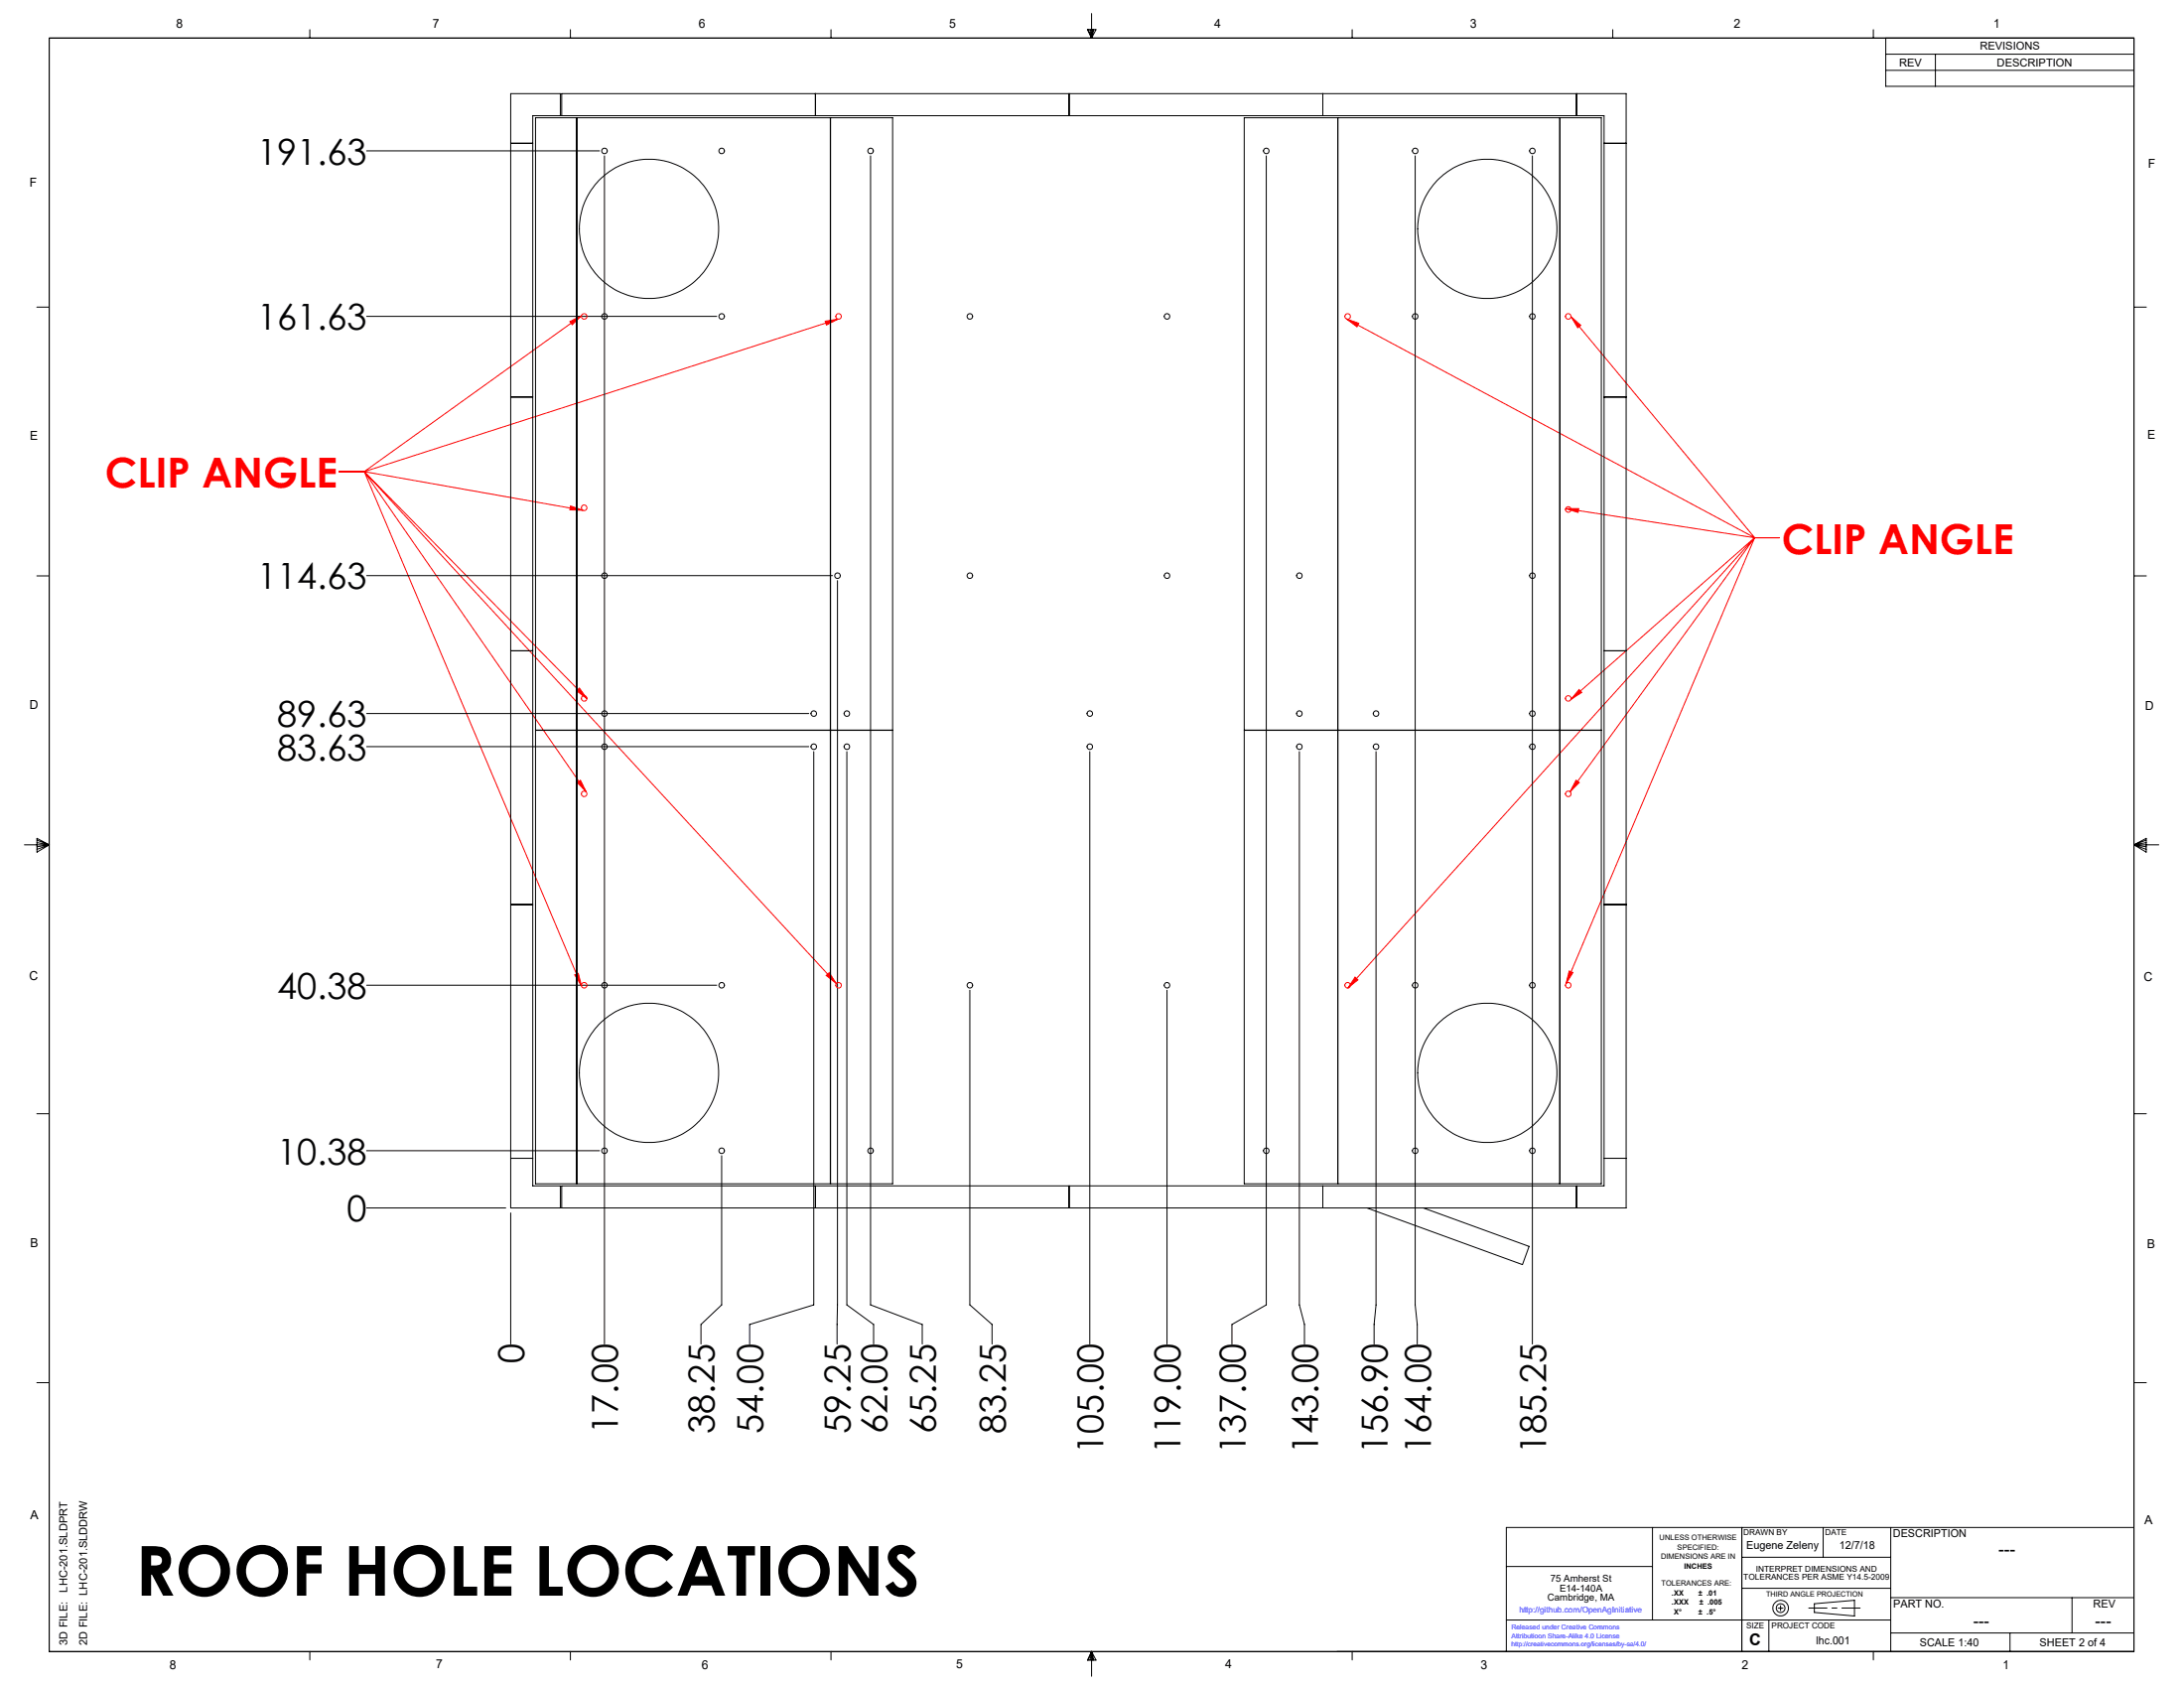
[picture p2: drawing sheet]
<svg xmlns="http://www.w3.org/2000/svg" width="559mm" height="432mm" viewBox="0 0 559 432" stroke-linecap="round" stroke-linejoin="round" font-family="sans-serif">
<g fill="none" stroke="#f00" stroke-width=".25">
<path d="M145.8 82.3l3-1.5-2.4 2.3zM148.8 80.8l-55.6 39.8M211.1 82.2l3.3-.6-2.9 1.5zM214.4 81.6l-121.2 39M344.5 81.6l3.2 1.1-.5 .9zM344.5 81.6l104.4 55.9M402 81l2.5 2.2-.8 .7zM402 81l46.9 56.5M86.9 120.6h6.3M93.2 120.6l55.6 131.6M93.2 120.6l56.8 82M93.2 120.6l57 58.1"/>
<path d="M93.2 120.6l55.9 9.9M93.2 120.6l120.8 131M146 129.4l3.1 1.1-3.3-.1zM400.6 130.1l48.3 7.4M400.6 130.1h3.3l-.1 1zM448.9 137.5h6.4M448.9 137.5l-47 41.4M448.9 137.5l-47.2 65.1M448.9 137.5l-104 115.2M448.9 137.5l-48.2 114.1M147.5 176.7l.7-.7 2 2.7zM404 176.4l.7 .7-2.8 1.8z"/>
<path d="M403.3 199.6l.8 .6-2.4 2.4zM147.7 200.2l.8-.6 1.5 3zM147 249.4l1-.4 .8 3.2zM211.4 249.5l.8-.7 1.8 2.8zM346.7 249.9l.8 .7-2.6 2.1zM401.5 248.4l.9 .4-1.7 2.8z"/>
</g>
<g fill="none" stroke="#000" stroke-width=".25">
<path d="M12.6 9.7h533.4v412.8h-533.4zM79.3 7.6v2.1M145.9 7.6v2.1M212.6 7.6v2.1M278.2 7.6h2.2l-1.1 2.1zM278.4 7.6l.9 2.1M278.9 7.6l.4 2.1M279.3 3.5v6.2M279.6 7.6l-.3 2.1M279.9 7.6l-.6 2.1M346 7.6v2.1M412.6 7.6v2.1"/>
<path d="M479.3 7.6v2.1M482.5 9.7v12.4h63.5M482.5 18h63.5M482.5 13.9h63.5M495.2 13.9v8.2M93.8 38.6h59.6M154.7 39.9v303.9M222.7 39.9v293.9l13.3 5v5M324 39.9v293.9l-8.8 5v5M362.1 39.9v293.9l.5 5v5M392.1 39.9v303.9M9.4 78.6h3.2"/>
<path d="M546 78.6h3.2M93.8 80.9h89.6M9.4 147.3h3.2M93.8 147.2h119.2M214.3 148.5l-.1 195.3M546 147.3h3.2M93.8 191h113.1M93.8 182.5h113.1M208.2 192.3v141.5l-16.4 5v5M216.7 192.3v141.5l6.8 5v5M278.8 192.3v151.5M332.5 192.3v141.5l1.3 5v5"/>
<path d="M352.1 192.3v141.5l-.5 5v5M6.2 216.1h6.4M9.5 214.5l3.1 1.6-3.1 1.9zM9.5 214.9l3.1 1.2M9.5 215.5l3.1 .6M12.6 216.1l-3.1 1.2M12.6 216.1l-3.1 .5M546 216.1h6.3M546 216.1l3.1 .5M546 216.1l3.1 1.2M546 216.1l3.1-1.6v3.5zM549.1 215.5l-3.1 .6"/>
<path d="M549.1 214.9l-3.1 1.2M93.8 252h89.6M248.1 253.3v80.5l5.7 5v5M298.6 253.3v90.5M9.4 284.9h3.2M93.8 294.4h59.6M184.6 295.6v38.2l-5.2 5v5M546 284.9h3.2M93.8 309h35.6M130.7 310.3v33.5M9.4 353.7h3.2M546 353.7h3.2"/>
<path d="M422.8 390.7v23.7M445.7 390.7v31.8M445.7 398.4h38.1M466.5 390.7v7.7M483.8 390.7v31.8M546 390.7h-160.6v31.8M385.4 400.7h37.4M385.4 414.4h98.4M445.7 406.3h38.1M452.6 414.4v8.1M454.9 411.4h1.3M455.6 410.7v1.3"/>
<path d="M464.2 410.2l10.3-.8v4l-10.3-.9zM483.8 408.7h62.2M483.8 417.7h62.2M514.3 417.7v4.8M530.2 408.7v9M79.3 422.5v2.1M145.9 422.5v2.1M212.6 422.5v2.1M279.3 422.5v6.3M279.3 422.5l1.1 2.2h-2.2zM279.3 422.5l.6 2.2M279.3 422.5l-.9 2.2"/>
<path d="M279.3 422.5l-.4 2.2M279.3 422.5l.3 2.2M346 422.5v2.1M479.3 422.5v2.1"/>
<circle cx="455.6" cy="411.4" r="1.13"/>
<circle cx="455.6" cy="411.4" r="2.01"/>
</g>
<path d="M462.8 411.3h13.1" fill="none" stroke="#000" stroke-width=".25" stroke-dasharray="15.2 1.3 1.3 1.3" stroke-dashoffset="10.6"/>
<path d="M147 249.4l1-.4 .8 3.2zM147.7 200.2l.8-.6 1.5 3zM147.5 176.7l.7-.7 2 2.7zM146 129.4l3.1 1.1-3.3-.1zM145.8 82.3l3-1.5-2.4 2.3zM211.4 249.5l.8-.7 1.8 2.8zM211.1 82.2l3.3-.6-2.9 1.5zM402 81l2.5 2.2-.8 .7zM344.5 81.6l3.2 1.1-.5 .9zM400.6 130.1h3.3l-.1 1zM404 176.4l.7 .7-2.8 1.8zM403.3 199.6l.8 .6-2.4 2.4zM346.7 249.9l.8 .7-2.6 2.1zM401.5 248.4l.9 .4-1.7 2.8z" fill="#f00"/>
<g fill="none" stroke="#000" stroke-width=".25">
<path d="M130.7 24h12.7v5.6h-7.1v273.8h7.1v5.6h-12.7zM130.7 36.7h5.6M137 30.1h10.5v156.7h-10.5zM143.7 24h272.4v285h-272.4v-5.6h266.7v-273.8h-266.7zM147.6 30.1h64.8v156.7h-64.8zM208.6 24v5.6M212.5 30.1h15.9v156.7h-15.9zM273.5 24v5.6M318.3 30.1h24v156.7h-24zM338.5 24v5.6M342.3 30.1h56.8v156.7h-56.8zM399.1 30.1h10.6v156.7h-10.6z"/>
<path d="M403.4 24v5.6M410.4 36.7h5.7M130.7 101.6h5.6M410.4 101.6h5.7M130.7 166.5h5.6M410.4 166.5h5.7M137 186.8h10.5v116h-10.5zM147.6 186.8h64.8v116h-64.8zM212.5 186.8h15.9v116h-15.9zM318.3 186.8h24v116h-24zM342.3 186.8h56.8v116h-56.8zM399.1 186.8h10.6v116h-10.6z"/>
<path d="M130.7 231.4h5.6M410.4 231.4h5.7M130.7 296.3h5.6M410.4 296.3h5.7M208.6 303.4v5.6M273.5 303.4v5.6M338.5 303.4v5.6M349.7 309l39.8 14.5 1.7-4.7-27-9.8M403.4 303.4v5.6"/>
<circle cx="154.7" cy="38.6" r=".71"/>
<circle cx="184.6" cy="38.6" r=".71"/>
<circle cx="222.7" cy="38.6" r=".71"/>
<circle cx="324" cy="38.6" r=".71"/>
<circle cx="362.1" cy="38.6" r=".71"/>
<circle cx="392.1" cy="38.6" r=".71"/>
<circle cx="166.1" cy="58.6" r="17.8"/>
<circle cx="380.5" cy="58.6" r="17.8"/>
<circle cx="154.7" cy="80.9" r=".71"/>
<circle cx="184.6" cy="80.9" r=".71"/>
<circle cx="248.1" cy="80.9" r=".71"/>
<circle cx="298.6" cy="80.9" r=".71"/>
<circle cx="362.1" cy="80.9" r=".71"/>
<circle cx="392.1" cy="80.9" r=".71"/>
<circle cx="154.7" cy="147.3" r=".71"/>
<circle cx="214.3" cy="147.3" r=".71"/>
<circle cx="248.1" cy="147.3" r=".71"/>
<circle cx="298.6" cy="147.3" r=".71"/>
<circle cx="332.5" cy="147.3" r=".71"/>
<circle cx="392.1" cy="147.3" r=".71"/>
<circle cx="154.7" cy="191" r=".71"/>
<circle cx="154.7" cy="182.5" r=".71"/>
<circle cx="208.2" cy="182.5" r=".71"/>
<circle cx="208.2" cy="191" r=".71"/>
<circle cx="216.7" cy="191" r=".71"/>
<circle cx="216.7" cy="182.5" r=".71"/>
<circle cx="278.8" cy="191" r=".71"/>
<circle cx="278.8" cy="182.5" r=".71"/>
<circle cx="332.5" cy="191" r=".71"/>
<circle cx="332.5" cy="182.5" r=".71"/>
<circle cx="352.1" cy="191" r=".71"/>
<circle cx="352.1" cy="182.5" r=".71"/>
<circle cx="392.1" cy="182.5" r=".71"/>
<circle cx="392.1" cy="191" r=".71"/>
<circle cx="154.7" cy="252" r=".71"/>
<circle cx="184.6" cy="252" r=".71"/>
<circle cx="248.1" cy="252" r=".71"/>
<circle cx="298.6" cy="252" r=".71"/>
<circle cx="362.1" cy="252" r=".71"/>
<circle cx="392.1" cy="252" r=".71"/>
<circle cx="166.1" cy="274.5" r="17.8"/>
<circle cx="380.5" cy="274.5" r="17.8"/>
<circle cx="154.7" cy="294.4" r=".71"/>
<circle cx="184.6" cy="294.4" r=".71"/>
<circle cx="222.7" cy="294.4" r=".71"/>
<circle cx="324" cy="294.4" r=".71"/>
<circle cx="362.1" cy="294.4" r=".71"/>
<circle cx="392.1" cy="294.4" r=".71"/>
</g>
<g fill="none" stroke="#f00" stroke-width=".25">
<circle cx="149.5" cy="81" r=".71"/>
<circle cx="214.6" cy="81" r=".71"/>
<circle cx="344.8" cy="81" r=".71"/>
<circle cx="401.3" cy="81" r=".71"/>
<circle cx="149.5" cy="129.9" r=".71"/>
<circle cx="401.3" cy="130.3" r=".71"/>
<circle cx="149.5" cy="178.7" r=".71"/>
<circle cx="401.3" cy="178.7" r=".71"/>
<circle cx="149.5" cy="203.1" r=".71"/>
<circle cx="401.3" cy="203.1" r=".71"/>
<circle cx="149.5" cy="252.1" r=".71"/>
<circle cx="214.6" cy="252.1" r=".71"/>
<circle cx="344.8" cy="252.1" r=".71"/>
<circle cx="401.3" cy="252.1" r=".71"/>
</g>
<text font-size="17.6" x="34.6" y="408.2">ROOF HOLE LOCATIONS</text>
<g font-size="10.6" fill="#f00">
<text x="26.9" y="124.8">CLIP ANGLE</text>
<text x="455.9" y="141.7">CLIP ANGLE</text>
</g>
<g font-size="9.2">
<text x="65.9" y="42.1">191.63</text>
<text x="65.9" y="84.4">161.63</text>
<text x="65.9" y="150.7">114.63</text>
<text x="70.9" y="186">89.63</text>
<text x="70.9" y="194.5">83.63</text>
<text x="70.9" y="255.5">40.38</text>
<text x="70.9" y="297.8">10.38</text>
<text x="88.7" y="312.5">0</text>
<text x="134.2" y="348.9" transform="rotate(-90 134.2 348.9)">0</text>
<text x="158.2" y="366.7" transform="rotate(-90 158.2 366.7)">17.00</text>
<text x="182.8" y="366.7" transform="rotate(-90 182.8 366.7)">38.25</text>
<text x="195.3" y="366.7" transform="rotate(-90 195.3 366.7)">54.00</text>
<text x="217.6" y="366.7" transform="rotate(-90 217.6 366.7)">59.25</text>
<text x="227" y="366.7" transform="rotate(-90 227 366.7)">62.00</text>
<text x="239.5" y="366.7" transform="rotate(-90 239.5 366.7)">65.25</text>
<text x="257.3" y="366.7" transform="rotate(-90 257.3 366.7)">83.25</text>
<text x="282.3" y="371.7" transform="rotate(-90 282.3 371.7)">105.00</text>
<text x="302.1" y="371.7" transform="rotate(-90 302.1 371.7)">119.00</text>
<text x="318.7" y="371.7" transform="rotate(-90 318.7 371.7)">137.00</text>
<text x="337.2" y="371.7" transform="rotate(-90 337.2 371.7)">143.00</text>
<text x="355.1" y="371.7" transform="rotate(-90 355.1 371.7)">156.90</text>
<text x="366.1" y="371.7" transform="rotate(-90 366.1 371.7)">164.00</text>
<text x="395.6" y="371.7" transform="rotate(-90 395.6 371.7)">185.25</text>
</g>
<text font-size="4.4" x="511.3" y="397.9">---</text>
<g font-size="4.2">
<text x="504.9" y="415.9">---</text>
<text x="536.1" y="415.9">---</text>
<text x="447.6" y="420.8">C</text>
</g>
<g font-size="3.2">
<text x="45" y="7.2">8</text>
<text x="110.7" y="7.2">7</text>
<text x="178.8" y="7.2">6</text>
<text x="242.9" y="7.2">5</text>
<text x="310.7" y="7.1">4</text>
<text x="376.1" y="7.2">3</text>
<text x="443.6" y="7.2">2</text>
<text x="510" y="7.1">1</text>
<text x="7.6" y="47.7">F</text>
<text x="549.6" y="42.9">F</text>
<text x="7.7" y="112.6">E</text>
<text x="549.4" y="112.3">E</text>
<text x="7.6" y="181.3">D</text>
<text x="548.9" y="181.5">D</text>
<text x="7.5" y="250.8">C</text>
<text x="548.5" y="251">C</text>
<text x="7.8" y="319.1">B</text>
<text x="549.3" y="319.3">B</text>
<text x="7.8" y="388.7">A</text>
<text x="548.7" y="389.8">A</text>
<text x="43.4" y="426.8">8</text>
<text x="111.6" y="426.8">7</text>
<text x="179.5" y="426.8">6</text>
<text x="244.6" y="426.8">5</text>
<text x="313.5" y="426.8">4</text>
<text x="378.8" y="426.9">3</text>
<text x="445.7" y="426.9">2</text>
<text x="512.5" y="426.9">1</text>
</g>
<g font-size="2.8">
<text x="486" y="16.9">REV</text>
<text x="506.6" y="12.8">REVISIONS</text>
<text x="511" y="16.9">DESCRIPTION</text>
<text x="484.4" y="393.3">DESCRIPTION</text>
<text x="446.8" y="396.3">Eugene Zeleny</text>
<text x="470.7" y="396.3">12/7/18</text>
<text x="17.2" y="407.3" transform="rotate(-90 17.2 407.3)">LHC-201.SLDPRT</text>
<text x="484.4" y="411.2">PART NO.</text>
<text x="535.6" y="411.2">REV</text>
<text x="17.2" y="420.8" transform="rotate(-90 17.2 420.8)">3D FILE:</text>
<text x="22.3" y="420.8" transform="rotate(-90 22.3 420.8)">2D FILE: LHC-201.SLDDRW</text>
<text x="464.7" y="420.6">lhc.001</text>
<text x="491.2" y="421.1">SCALE 1:40</text>
<text x="521.9" y="421.2">SHEET 2 of 4</text>
</g>
<g font-size="2.5">
<text x="396.7" y="404.6">75 Amherst St</text>
<text x="399" y="407">E14-140A</text>
<text x="395.9" y="409.5">Cambridge, MA</text>
</g>
<g font-size="2.1">
<text x="446.1" y="392.7">DRAWN BY</text>
<text x="467" y="392.8">DATE</text>
<text x="446.1" y="404.1">TOLERANCES PER ASME Y14.5-2009</text>
<text x="449.3" y="402">INTERPRET DIMENSIONS AND</text>
<text x="446.8" y="416.5">SIZE</text>
<text x="453.3" y="416.5">PROJECT CODE</text>
</g>
<text font-size="2.1" fill="#00f" x="388.7" y="412.6">http://github.com/OpenAgInitiative</text>
<g font-size="1.9">
<text x="424.6" y="394">UNLESS OTHERWISE</text>
<text x="425" y="398.8">DIMENSIONS ARE IN</text>
<text x="429.2" y="396.4">SPECIFIED:</text>
<text x="430.9" y="401.2">INCHES</text>
<text x="425.1" y="405.8">TOLERANCES ARE:</text>
<text x="427.7" y="408.2">.XX</text>
<text x="427.7" y="410.5">.XXX</text>
<text x="428.3" y="412.9">X°</text>
<text x="434.6" y="408.2">± .01</text>
<text x="434.6" y="412.9">± .5°</text>
<text x="434.8" y="410.5">± .005</text>
<text x="451.9" y="408.3">THIRD ANGLE PROJECTION</text>
</g>
<g font-size="1.7" fill="#00f">
<text x="386.7" y="416.7">Released under Creative Commons</text>
<text x="386.7" y="419">Attributioon Share-Alike 4.0 License</text>
<text x="386.7" y="421.2">http://creativecommons.org/licenses/by-sa/4.0/</text>
</g>
</svg>
